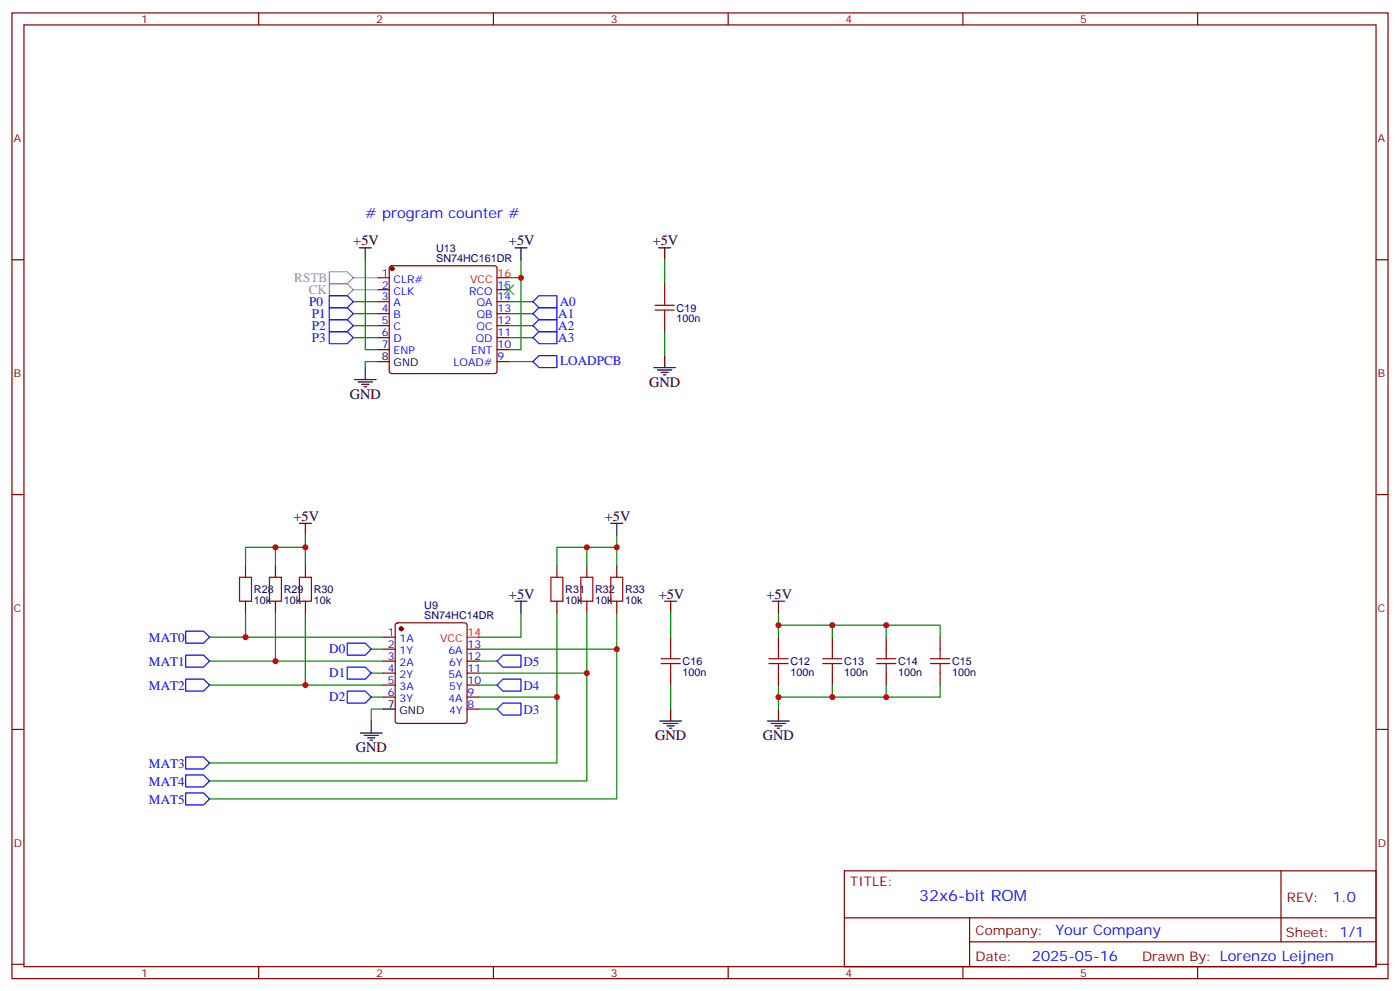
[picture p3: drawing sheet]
<svg xmlns="http://www.w3.org/2000/svg" width="412mm" height="292mm" viewBox="0 0 412 292" stroke-linecap="round" stroke-linejoin="round" font-family="sans-serif">
<g fill="none" stroke="#870000" stroke-width=".35">
<path d="M3.5 3.8h405.4v284.3h-405.4zM7.1 7.3h398.2v277.3h-398.2zM76.2 3.8v3.5M145.3 3.8v3.5M214.5 3.8v3.5M283.6 3.8v3.5M352.8 3.8v3.5M3.5 76.5h3.6M114.9 78.5l.5-.3h30.3l.5 .3 .2 .5v30.3l-.2 .5-.5 .2h-30.3l-.5-.2-.2-.5v-30.3zM405.3 76.5h3.6M111.1 81.8h3.6M111.1 85.3h3.6"/>
<path d="M111.1 88.8h3.6M111.1 92.4h3.6M111.1 95.9h3.6M111.1 99.4h3.6M146.4 85.3h3.5M146.4 88.8h3.5M146.4 92.4h3.5M146.4 95.9h3.5M146.4 99.4h3.5M195.8 83.5v3.6M195.8 94.1v3.5M111.1 102.9h3.6"/>
<path d="M146.4 102.9h3.5M146.4 106.5h3.5M3.5 145.6h3.6M405.3 145.6h3.6M72.3 166.4v3.6M72.3 177v3.6M81.1 166.4v3.6M81.1 177v3.6M90 166.4v3.6M90 177v3.6M164 166.4v3.6M164 177v3.6"/>
<path d="M172.9 166.4v3.6M172.9 177v3.6M181.7 166.4v3.6M181.7 177v3.6M112.9 187.6h3.5M112.9 191.1h3.5M112.9 194.7h3.5M112.9 198.2h3.5M116.7 183.6l.4-.2h19.8l.5 .2 .2 .5v28.2l-.3 .5-.4 .2h-19.8l-.5-.2-.2-.5v-28.2zM137.6 191.1h3.5M137.6 194.7h3.5M137.6 198.2h3.5"/>
<path d="M197.6 187.6v3.5M197.6 198.2v3.5M229.3 187.6v3.5M229.3 198.2v3.5M245.2 187.6v3.5M245.2 198.2v3.5M261.1 187.6v3.5M261.1 198.2v3.5M276.9 187.6v3.5M276.9 198.2v3.5M3.5 214.8h3.6M112.9 201.7h3.5"/>
<path d="M112.9 205.2h3.5M137.6 201.7h3.5M137.6 205.2h3.5M137.6 208.8h3.5M405.3 214.8h3.6M248.7 256.4h156.6v28.2h-156.6zM377.3 256.4v20.9M248.7 270.2h156.5M285.6 277.3h119.6M285.6 270.2v14.2M3.5 283.9h3.6M76.2 284.6v3.5"/>
<path d="M145.3 284.6v3.5M214.5 284.6v3.5M283.6 284.6v3.5M352.8 284.6v3.5M405.3 283.9h3.6"/>
</g>
<g fill="none" stroke="#a10000" stroke-width=".35">
<path d="M193 91.3h5.6M193 89.9h5.6M195.8 87.1v2.8M195.8 91.3v2.8M70.6 170h3.5v7h-3.5zM79.4 170h3.5v7h-3.5zM88.2 170h3.5v7h-3.5zM162.3 170h3.5v7h-3.5zM171.1 170h3.5v7h-3.5zM179.9 170h3.5v7h-3.5zM194.7 195.4h5.7M194.7 194h5.7"/>
<path d="M197.6 191.1v2.9M197.6 195.4v2.8M226.5 195.4h5.6M226.5 194h5.6M229.3 191.1v2.9M229.3 195.4v2.8M242.4 195.4h5.6M242.4 194h5.6M245.2 191.1v2.9M245.2 195.4v2.8M258.2 195.4h5.7M258.2 194h5.7"/>
<path d="M261.1 191.1v2.9M261.1 195.4v2.8M274.1 195.4h5.7M274.1 194h5.7M276.9 191.1v2.9M276.9 195.4v2.8"/>
</g>
<g fill="none" stroke="#000" stroke-width=".35">
<path d="M105.8 73h3.6M107.6 73v3.5M151.7 73h3.5M153.5 73v3.5M194 73h3.6M195.8 73v3.5M104.4 111.8h6.4M105.5 112.5h4.2M106.5 113.2h2.2M107.2 113.9h.7M107.6 108.2v3.6M111.1 106.5h3.6"/>
<path d="M192.6 108.2h6.4M193.7 108.9h4.2M194.7 109.6h2.1M195.4 110.3h.7M195.8 104.7v3.5M88.2 154.1h3.5M90 154.1v3.5M179.9 154.1h3.5M181.7 154.1v3.5M151.7 177h3.5M153.5 177v3.6M195.8 177h3.5"/>
<path d="M197.6 177v3.6M227.5 177h3.6M229.3 177v3.6M106.2 215.8h6.3M107.2 216.5h4.3M108.3 217.2h2.1M109 217.9h.7M109.4 212.3v3.5M112.9 208.8h3.5M194.4 212.3h6.3M195.4 213h4.3M196.5 213.7h2.1"/>
<path d="M197.2 214.4h.7M197.6 208.8v3.5M226.1 212.3h6.4M227.2 213h4.2M228.2 213.7h2.2M229 214.4h.7M229.3 208.8v3.5"/>
</g>
<g fill="none" stroke="#008700" stroke-width=".35">
<path d="M107.6 76.5v26.4h3.5M153.5 76.5v5.3h-3.6M195.8 76.5v7M104.1 88.8h7M104.1 92.4h7M104.1 95.9h7M104.1 99.4h7M149.9 88.8h7.1M149.9 92.4h7.1M149.9 95.9h7.1M149.9 99.4h7.1M153.5 81.8v21.1h-3.6"/>
<path d="M195.8 97.6v7.1M111.1 106.5h-3.5v1.7M149.9 106.5h7.1M90 157.6v3.5M181.7 157.6v8.8M72.3 166.4v-5.3h17.7v5.3M81.1 161.1v5.3M172.9 161.1v5.3M181.7 161.1h-17.7v5.3M61.7 194.7h51.2M61.7 187.6h51.2M72.3 180.6v7"/>
<path d="M81.1 180.6v14.1M90 180.6v21.1M109.4 191.1h3.5M109.4 198.2h3.5M141.1 191.1h40.6M141.1 198.2h31.8M141.1 194.7h5.3M153.5 180.6v7h-12.4M164 180.6v44h-102.3M172.9 180.6v49.3h-111.2M181.7 180.6v54.6h-120M197.6 180.6v7"/>
<path d="M229.3 184.1h15.9v3.5M229.3 180.6v7M245.2 184.1h15.9v3.5M261.1 184.1h15.8v3.5M61.7 201.7h51.2M109.4 205.2h3.5M112.9 208.8h-3.5v3.5M141.1 205.2h22.9M141.1 201.7h5.3M141.1 208.8h5.3M197.6 201.7v7.1M229.3 201.7v7.1"/>
<path d="M245.2 201.7v3.5M261.1 201.7v3.5M276.9 201.7v3.5h-47.6"/>
</g>
<g fill="none" stroke="#00f" stroke-width=".35">
<path d="M97 87.1h5.3l1.8 1.7-1.8 1.8h-5.3zM97 97.6h5.3l1.8 1.8-1.8 1.8h-5.3zM97 94.1h5.3l1.8 1.8-1.8 1.7h-5.3zM97 90.6h5.3l1.8 1.8-1.8 1.7h-5.3zM157 99.4l1.7-1.8h5.3v3.6h-5.3zM157 95.9l1.7-1.8h5.3v3.5h-5.3zM157 88.8l1.7-1.7h5.3v3.5h-5.3zM158.7 90.6h5.3v3.5h-5.3l-1.7-1.7zM157 106.5l1.7-1.8h5.3v3.5h-5.3zM54.7 200h5.3l1.7 1.7-1.7 1.8h-5.3zM54.7 192.9h5.3l1.7 1.8-1.7 1.7h-5.3zM54.7 185.8h5.3l1.7 1.8-1.7 1.8h-5.3z"/>
<path d="M102.3 189.4h5.3l1.8 1.7-1.8 1.8h-5.3zM102.3 196.4h5.3l1.8 1.8-1.8 1.8h-5.3zM148.2 192.9h5.3v3.5h-5.3l-1.8-1.7zM102.3 203.5h5.3l1.8 1.7-1.8 1.8h-5.3zM146.4 201.7l1.8-1.7h5.3v3.5h-5.3zM146.4 208.8l1.8-1.8h5.3v3.5h-5.3zM54.7 233.5h5.3l1.7 1.7-1.7 1.8h-5.3zM54.7 228.2h5.3l1.7 1.7-1.7 1.8h-5.3zM54.7 222.9h5.3l1.7 1.7-1.7 1.8h-5.3z"/>
</g>
<g fill="#870000" stroke="#870000" stroke-width=".35">
<circle cx="115.5" cy="79.1" r=".53"/>
<circle cx="118.2" cy="185.1" r=".53"/>
</g>
<path d="M146.4 81.8h3.5M137.6 187.6h3.5" fill="none" stroke="#f00" stroke-width=".35"/>
<path d="M97 80h5.3l1.8 1.8-1.8 1.7h-5.3zM97 83.5h5.3l1.8 1.8-1.8 1.8h-5.3zM104.1 85.3h7M104.1 81.8h7" fill="none" stroke="#999" stroke-width=".35"/>
<path d="M148.5 83.9l2.8 2.8M151.3 83.9l-2.8 2.8" fill="none" stroke="#3c3" stroke-width=".35"/>
<g fill="#c00">
<circle cx="229.3" cy="205.2" r=".88"/>
<circle cx="261.1" cy="205.2" r=".88"/>
<circle cx="245.2" cy="205.2" r=".88"/>
<circle cx="229.3" cy="184.1" r=".88"/>
<circle cx="245.2" cy="184.1" r=".88"/>
<circle cx="261.1" cy="184.1" r=".88"/>
<circle cx="181.7" cy="161.1" r=".88"/>
<circle cx="172.9" cy="161.1" r=".88"/>
<circle cx="81.1" cy="161.1" r=".88"/>
<circle cx="90" cy="161.1" r=".88"/>
<circle cx="72.3" cy="187.6" r=".88"/>
<circle cx="81.1" cy="194.7" r=".88"/>
<circle cx="90" cy="201.7" r=".88"/>
<circle cx="164" cy="205.2" r=".88"/>
<circle cx="172.9" cy="198.2" r=".88"/>
<circle cx="181.7" cy="191.1" r=".88"/>
<circle cx="153.5" cy="81.8" r=".88"/>
</g>
<text font-size="4.6" fill="#00f" x="270.8" y="265.4">32x6-bit ROM</text>
<g font-size="4.2" fill="#00f">
<text x="107.6" y="64.1"># program counter #</text>
<text x="392.5" y="265.7">1.0</text>
<text x="310.9" y="275.2">Your Company</text>
<text x="304" y="283">2025-05-16</text>
</g>
<g font-size="4.2">
<text x="104.1" y="72.2">+5V</text>
<text x="149.9" y="72.2">+5V</text>
<text x="192.3" y="72.2">+5V</text>
<text x="191.2" y="113.9">GND</text>
<text x="103" y="117.4">GND</text>
<text x="86.4" y="153.4">+5V</text>
<text x="178.2" y="153.4">+5V</text>
<text x="149.9" y="176.3">+5V</text>
<text x="194" y="176.3">+5V</text>
<text x="225.8" y="176.3">+5V</text>
<text x="104.8" y="221.5">GND</text>
<text x="193" y="217.9">GND</text>
<text x="224.7" y="217.9">GND</text>
</g>
<g font-size="3.9" fill="#999">
<text x="86.7" y="83">RSTB</text>
<text x="91" y="86.5">CK</text>
</g>
<g font-size="3.9" fill="#00f">
<text x="91.1" y="90.1">P0</text>
<text x="91.9" y="93.6">P1</text>
<text x="164.4" y="93.7">A1</text>
<text x="164.9" y="90">A0</text>
<text x="91.9" y="100.7">P3</text>
<text x="91.9" y="97.1">P2</text>
<text x="164.4" y="100.7">A3</text>
<text x="164.4" y="97.2">A2</text>
<text x="165" y="107.5">LOADPCB</text>
<text x="43.9" y="189">MAT0</text>
<text x="43.9" y="196.1">MAT1</text>
<text x="97" y="192.4">D0</text>
<text x="154.2" y="196">D5</text>
<text x="43.9" y="203.2">MAT2</text>
<text x="97" y="199.4">D1</text>
<text x="154.2" y="203.1">D4</text>
<text x="97" y="206.5">D2</text>
<text x="154.2" y="210.1">D3</text>
<text x="43.9" y="226.1">MAT3</text>
<text x="43.9" y="231.4">MAT4</text>
<text x="43.9" y="236.7">MAT5</text>
</g>
<g font-size="3.9" fill="#800">
<text x="250.5" y="261">TITLE:</text>
<text x="379.1" y="265.7">REV:</text>
<text x="287.4" y="275.2">Company:</text>
<text x="378.7" y="275.8">Sheet: 1/1</text>
<text x="287.4" y="282.9">Date:</text>
<text x="336.4" y="282.9">Drawn By: Lorenzo Leijnen</text>
</g>
<g font-size="3.2" fill="#800">
<text x="41.6" y="6.8">1</text>
<text x="110.8" y="6.8">2</text>
<text x="179.9" y="6.8">3</text>
<text x="249.1" y="6.8">4</text>
<text x="318.2" y="6.8">5</text>
<text x="4.1" y="41.9">A</text>
<text x="405.9" y="41.9">A</text>
<text x="4.1" y="111.1">B</text>
<text x="405.9" y="111.1">B</text>
<text x="4.1" y="180.2">C</text>
<text x="405.9" y="180.2">C</text>
<text x="4.1" y="249.3">D</text>
<text x="405.9" y="249.3">D</text>
<text x="41.6" y="287.6">1</text>
<text x="110.8" y="287.6">2</text>
<text x="179.9" y="287.6">3</text>
<text x="249.1" y="287.6">4</text>
<text x="318.2" y="287.6">5</text>
</g>
<g font-size="3.2" fill="#000080">
<text x="128.5" y="77.1">SN74HC161DR</text>
<text x="128.5" y="74.1">U13</text>
<text x="199.3" y="94.9">100n</text>
<text x="199.3" y="91.7">C19</text>
<text x="74.8" y="177.9">10k</text>
<text x="74.8" y="174.6">R28</text>
<text x="83.6" y="177.9">10k</text>
<text x="83.6" y="174.6">R29</text>
<text x="92.4" y="177.9">10k</text>
<text x="92.4" y="174.6">R30</text>
<text x="125" y="179.2">U9</text>
<text x="166.5" y="177.9">10k</text>
<text x="166.5" y="174.6">R31</text>
<text x="175.3" y="177.9">10k</text>
<text x="175.3" y="174.6">R32</text>
<text x="184.1" y="177.9">10k</text>
<text x="184.1" y="174.6">R33</text>
<text x="125" y="182.3">SN74HC14DR</text>
<text x="201.1" y="195.8">C16</text>
<text x="232.8" y="195.8">C12</text>
<text x="248.7" y="195.8">C13</text>
<text x="264.6" y="195.8">C14</text>
<text x="280.5" y="195.8">C15</text>
<text x="201.1" y="199">100n</text>
<text x="232.8" y="199">100n</text>
<text x="248.7" y="199">100n</text>
<text x="264.6" y="199">100n</text>
<text x="280.5" y="199">100n</text>
</g>
<g font-size="3.2" fill="#00f">
<text x="112.5" y="81.4">1</text>
<text x="116" y="83.2">CLR#</text>
<text x="112.5" y="84.9">2</text>
<text x="112.5" y="88.5">3</text>
<text x="116" y="86.7">CLK</text>
<text x="138.2" y="86.7">RCO</text>
<text x="146.6" y="88.5">14</text>
<text x="146.6" y="84.9">15</text>
<text x="112.5" y="92">4</text>
<text x="112.5" y="95.5">5</text>
<text x="116" y="90.2">A</text>
<text x="116" y="93.8">B</text>
<text x="140.4" y="93.8">QB</text>
<text x="140.4" y="90.2">QA</text>
<text x="146.6" y="95.5">12</text>
<text x="146.6" y="92">13</text>
<text x="112.5" y="99.1">6</text>
<text x="116" y="97.3">C</text>
<text x="116" y="100.8">D</text>
<text x="140.2" y="100.8">QD</text>
<text x="140.4" y="97.3">QC</text>
<text x="146.6" y="99.1">11</text>
<text x="112.5" y="102.6">7</text>
<text x="116" y="104.4">ENP</text>
<text x="133.6" y="107.9">LOAD#</text>
<text x="138.8" y="104.4">ENT</text>
<text x="146.6" y="106.1">9</text>
<text x="146.6" y="102.6">10</text>
<text x="114.2" y="187.3">1</text>
<text x="114.2" y="190.8">2</text>
<text x="117.7" y="189">1A</text>
<text x="137.8" y="190.8">13</text>
<text x="114.2" y="194.3">3</text>
<text x="114.2" y="197.8">4</text>
<text x="117.7" y="192.5">1Y</text>
<text x="117.7" y="196.1">2A</text>
<text x="132.1" y="192.5">6A</text>
<text x="132.3" y="196.1">6Y</text>
<text x="137.8" y="197.8">11</text>
<text x="137.8" y="194.3">12</text>
<text x="114.2" y="201.4">5</text>
<text x="117.7" y="199.6">2Y</text>
<text x="117.7" y="203.1">3A</text>
<text x="132.1" y="199.6">5A</text>
<text x="132.3" y="203.1">5Y</text>
<text x="137.8" y="201.4">10</text>
<text x="114.2" y="204.9">6</text>
<text x="117.7" y="206.7">3Y</text>
<text x="132.1" y="206.7">4A</text>
<text x="137.8" y="208.4">8</text>
<text x="137.8" y="204.9">9</text>
<text x="132.3" y="210.2">4Y</text>
</g>
<g font-size="3.2" fill="#f00">
<text x="138.5" y="83.2">VCC</text>
<text x="146.6" y="81.4">16</text>
<text x="129.7" y="189">VCC</text>
<text x="137.8" y="187.3">14</text>
</g>
<g font-size="3.2">
<text x="112.5" y="106.1">8</text>
<text x="116" y="107.9">GND</text>
<text x="114.2" y="208.4">7</text>
<text x="117.7" y="210.2">GND</text>
</g>
</svg>
